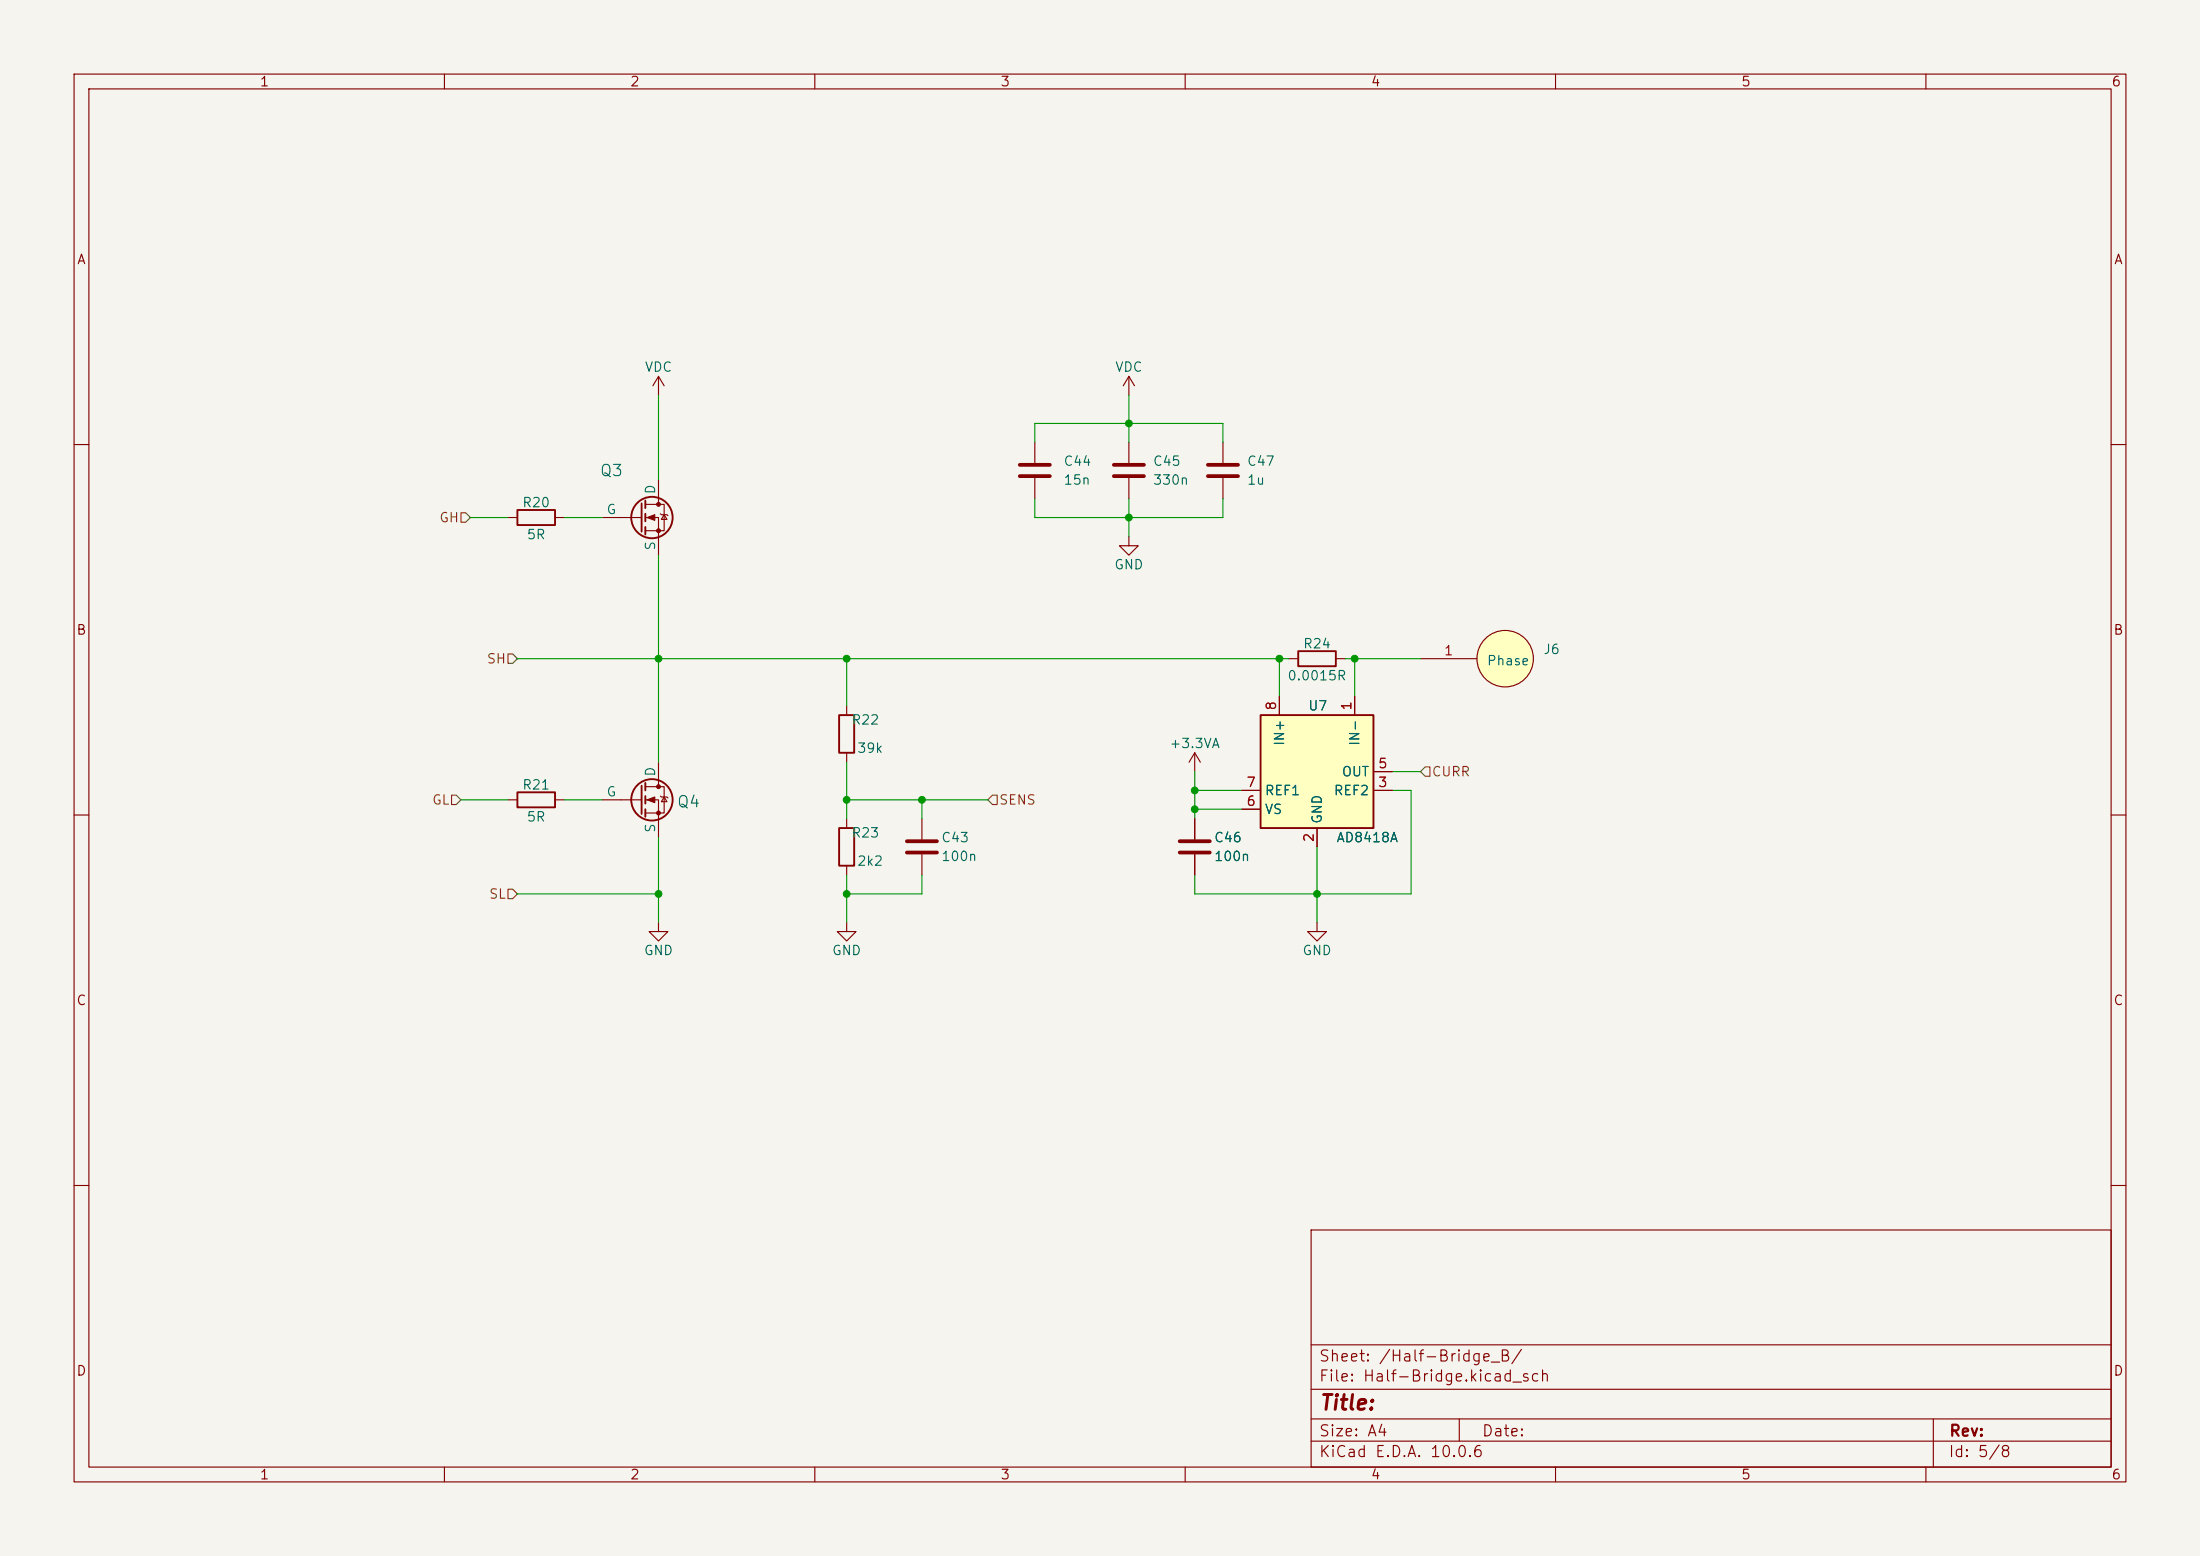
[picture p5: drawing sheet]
<svg xmlns="http://www.w3.org/2000/svg" width="297mm" height="210mm" viewBox="0 0 297 210" stroke-linecap="round" stroke-linejoin="round" font-family="sans-serif">
<path d="M0 0h297v210h-297z" fill="#f5f4ef" stroke="#f5f4ef" stroke-width=".14"/>
<g fill="none" stroke="#840000" stroke-width=".15">
<path d="M10 10h277v190h-277zM12 12h273v186h-273zM60 10v2M110 10v2M160 10v2M210 10v2M260 10v2M88.9 50.8l-.8 1.3M88.9 50.8l.8 1.3M88.9 50.8v2.5M139.7 59.7v2.8M152.4 50.8v2.5"/>
<path d="M152.4 59.7v2.8M152.4 50.8l-.8 1.3M152.4 50.8l.8 1.3M165.1 59.7v2.8M10 60h2M68.6 69.9h1.2M74.9 69.9h1.3M81.3 69.9h5.3M87.1 68.1h2.6v3.5h-2.6M87.1 69.9h1.8v5M88.9 64.8v3.3M89.2 69.3l.1 .2h.7l.2 .1"/>
<path d="M89.7 69.5l.3 .6h-.7zM139.7 64.5v2.8M152.4 72.4v1.3h1.3l-1.3 1.2-1.3-1.2h1.3M152.4 64.5v2.8M165.1 64.5v2.8M285 60h2M114.3 95.3v1.2M191.8 88.9h7.6M10 110h2M68.6 108h1.2M74.9 108h1.3M81.3 108h5.3"/>
<path d="M87.1 106.2h2.6v3.5h-2.6M87.1 108h1.8v5M88.9 102.9v3.3M89.2 107.4l.1 .2h.7l.2 .1M89.7 107.6l.3 .6h-.7zM114.3 101.6v1.3M114.3 110.5v1.3M114.3 116.8v1.3M124.5 110.5v2.8M124.5 115.3v2.8M161.3 101.6l-.8 1.3M161.3 101.6l.8 1.3"/>
<path d="M161.3 101.6v2.5M161.3 110.5v2.8M161.3 115.3v2.8M285 110h2M88.9 124.5v1.2h1.3l-1.3 1.3-1.3-1.3h1.3M114.3 124.5v1.2h1.3l-1.3 1.3-1.3-1.3h1.3M10 160h2M177 166h108v32h-108zM285 160h2M60 198v2M110 198v2M160 198v2"/>
<path d="M177 194.5h108M177 191.5h108M177 187.5h108M177 181.5h108M197 191.5v3M210 198v2M260 198v2M261 191.5v6.5"/>
<circle cx="203.2" cy="88.9" r="3.8"/>
</g>
<path d="M137.7 62.7h4M137.7 64.3h4M150.4 62.7h4M150.4 64.3h4M163.1 62.7h4M163.1 64.3h4M122.4 113.5h4.1M122.4 115.1h4.1M159.3 113.5h4M159.3 115.1h4" fill="none" stroke="#840000" stroke-width=".51"/>
<g fill="none" stroke="#840000" stroke-width=".25">
<path d="M69.8 68.8h5.1v2.1h-5.1zM86.6 67.9v3.9M87.1 67.6v1M87.1 69.3v1.1M87.1 71.1v1M113.3 96.5h2v5.1h-2zM69.8 106.9h5.1v2.1h-5.1zM86.6 106v3.9M87.1 105.7v1M87.1 107.4v1.1M87.1 109.2v1M113.3 111.8h2v5h-2z"/>
<circle cx="88" cy="69.8" r="2.79"/>
<circle cx="88" cy="107.9" r="2.79"/>
</g>
<g fill="#840000" stroke="#840000" stroke-width=".15">
<path d="M87.4 69.9l1-.4v.7z"/>
<path d="M87.4 108l1-.4v.7z"/>
<circle cx="88.9" cy="68.1" r=".25"/>
<circle cx="88.9" cy="71.6" r=".25"/>
<circle cx="88.9" cy="106.2" r=".25"/>
<circle cx="88.9" cy="109.7" r=".25"/>
</g>
<circle cx="203.2" cy="88.9" r="3.8" fill="#ffffc2" stroke="#ffffc2" stroke-width=".14"/>
<path d="M170.2 96.5h15.2v15.3h-15.2z" fill="#ffffc2"/>
<path d="M170.2 96.5h15.2v15.3h-15.2zM175.3 87.9h5v2h-5z" fill="none" stroke="#840000" stroke-width=".25"/>
<path d="M172.7 94v2.5M174 88.9h1.3M180.3 88.9h1.3M182.9 94v2.5M161.3 110.5v2.8M161.3 115.3v2.8M167.6 106.7h2.6M167.6 109.2h2.6M177.8 111.8v2.5M185.4 106.7h2.6M185.4 104.1h2.6M177.8 124.5v1.2h1.3l-1.3 1.3-1.3-1.3h1.3" fill="none" stroke="#840000" stroke-width=".15"/>
<path d="M62.2 69.2h.7l.6 .7-.6 .6h-.7zM68.6 88.3h.6l.6 .6-.6 .6h-.6zM61 107.3h.6l.6 .7-.6 .6h-.6zM134 107.3h.6v1.3h-.6l-.7-.6zM192.4 103.5h.6v1.3h-.6l-.6-.7zM68.6 120h.6l.6 .7-.6 .6h-.6z" fill="none" stroke="#725600" stroke-width=".15"/>
<g fill="none" stroke="#009600" stroke-width=".15">
<path d="M88.9 53.3v11.5M139.7 59.7v-2.5h25.4v2.5M152.4 53.3v6.4M63.5 69.9h5.1M76.2 69.9h5.1M88.9 74.9v28M139.7 67.3v2.6h25.4v-2.6M152.4 67.3v5.1M69.8 88.9h104.2M114.3 88.9v6.4M172.7 88.9v5.1M181.6 88.9h10.2"/>
<path d="M182.9 88.9v5.1M62.2 108h6.4M76.2 108h5.1M88.9 113v11.5M114.3 102.9v7.6M114.3 118.1v6.4M114.3 108h19M124.5 108v2.5M124.5 118.1v2.6h-10.2M161.3 104.1v6.4M161.3 109.2h6.3M161.3 106.7h6.3"/>
<path d="M177.8 114.3v10.2M188 106.7h2.5v14h-29.2v-2.6M188 104.1h3.8M69.8 120.7h19.1"/>
</g>
<g fill="#009600" stroke="#009600" stroke-width=".14">
<circle cx="161.3" cy="109.2" r=".46"/>
<circle cx="161.3" cy="106.7" r=".46"/>
<circle cx="152.4" cy="69.9" r=".46"/>
<circle cx="152.4" cy="57.2" r=".46"/>
<circle cx="124.5" cy="108" r=".46"/>
<circle cx="114.3" cy="88.9" r=".46"/>
<circle cx="88.9" cy="120.7" r=".46"/>
<circle cx="88.9" cy="88.9" r=".46"/>
<circle cx="114.3" cy="120.7" r=".46"/>
<circle cx="114.3" cy="108" r=".46"/>
<circle cx="172.7" cy="88.9" r=".46"/>
<circle cx="177.8" cy="120.7" r=".46"/>
<circle cx="182.9" cy="88.9" r=".46"/>
</g>
<text font-size="2" fill="#840000" x="178" y="190.8">Title:</text>
<g font-size="1.5" fill="#006464">
<text x="80.9" y="64.7">Q3</text>
<text x="91.3" y="109.4">Q4</text>
</g>
<g font-size="1.5" fill="#840000">
<text x="178" y="184.1">Sheet: /Half-Bridge_B/</text>
<text x="178" y="186.8">File: Half-Bridge.kicad_sch</text>
<text x="178" y="197">KiCad E.D.A. 10.0.6</text>
<text x="178" y="194.2">Size: A4</text>
<text x="200" y="194.2">Date:</text>
<text x="263" y="197">Id: 5/8</text>
<text x="263" y="194.2">Rev:</text>
</g>
<g font-size="1.3" fill="#840000">
<text x="35" y="12">1</text>
<text x="85" y="12">2</text>
<text x="135" y="12">3</text>
<text x="185" y="12">4</text>
<text x="235" y="12">5</text>
<text x="285" y="12">6</text>
<text x="10.3" y="36">A</text>
<text x="285.3" y="36">A</text>
<text x="10.2" y="86">B</text>
<text x="285.2" y="86">B</text>
<text x="10.2" y="136">C</text>
<text x="285.2" y="136">C</text>
<text x="10.2" y="186">D</text>
<text x="285.2" y="186">D</text>
<text x="35" y="200">1</text>
<text x="85" y="200">2</text>
<text x="135" y="200">3</text>
<text x="185" y="200">4</text>
<text x="235" y="200">5</text>
<text x="285" y="200">6</text>
</g>
<g font-size="1.3" fill="#006464">
<text x="87" y="50.5">VDC</text>
<text x="150.5" y="50.5">VDC</text>
<text x="143.5" y="63.2">C44</text>
<text x="143.5" y="65.7">15n</text>
<text x="155.6" y="63.2">C45</text>
<text x="155.6" y="65.7">330n</text>
<text x="168.3" y="63.2">C47</text>
<text x="168.3" y="65.7">1u</text>
<text x="70.4" y="68.8">R20</text>
<text x="81.8" y="69.7">G</text>
<text x="88.8" y="66.8" transform="rotate(-90 88.8 66.8)">D</text>
<text x="71" y="73.1">5R</text>
<text x="88.8" y="74.4" transform="rotate(-90 88.8 74.4)">S</text>
<text x="150.3" y="77.2">GND</text>
<text x="175.8" y="87.8">R24</text>
<text x="208.3" y="88.6">J6</text>
<text x="173.7" y="92.1">0.0015R</text>
<text x="200.6" y="90.1">Phase</text>
<text x="114.9" y="98.1">R22</text>
<text x="115.6" y="101.9">39k</text>
<text x="157.8" y="101.3">+3.3VA</text>
<text x="173.7" y="100.8" transform="rotate(-90 173.7 100.8)">IN+</text>
<text x="176.5" y="96.2">U7</text>
<text x="183.8" y="100.8" transform="rotate(-90 183.8 100.8)">IN-</text>
<text x="70.4" y="106.9">R21</text>
<text x="81.8" y="107.8">G</text>
<text x="88.8" y="104.9" transform="rotate(-90 88.8 104.9)">D</text>
<text x="170.7" y="107.6">REF1</text>
<text x="180" y="107.6">REF2</text>
<text x="181.1" y="105.1">OUT</text>
<text x="71" y="111.2">5R</text>
<text x="88.8" y="112.5" transform="rotate(-90 88.8 112.5)">S</text>
<text x="114.9" y="113.4">R23</text>
<text x="127" y="114">C43</text>
<text x="163.8" y="114">C46</text>
<text x="170.7" y="110.2">VS</text>
<text x="178.8" y="111.3" transform="rotate(-90 178.8 111.3)">GND</text>
<text x="180.3" y="114">AD8418A</text>
<text x="115.6" y="117.2">2k2</text>
<text x="127" y="116.5">100n</text>
<text x="163.8" y="116.5">100n</text>
<text x="86.8" y="129.2">GND</text>
<text x="112.2" y="129.2">GND</text>
<text x="175.7" y="129.2">GND</text>
</g>
<g font-size="1.3" fill="#725600">
<text x="59.2" y="70.8">GH</text>
<text x="65.6" y="89.9">SH</text>
<text x="193.2" y="105.1">CURR</text>
<text x="58.2" y="108.9">GL</text>
<text x="134.8" y="108.9">SENS</text>
<text x="65.9" y="121.6">SL</text>
</g>
<g font-size="1.3" fill="#a90000">
<text x="194.8" y="88.8">1</text>
<text x="172.6" y="96" transform="rotate(-90 172.6 96)">8</text>
<text x="182.7" y="96" transform="rotate(-90 182.7 96)">1</text>
<text x="168.2" y="106.5">7</text>
<text x="186" y="106.5">3</text>
<text x="186" y="104">5</text>
<text x="168.2" y="109.1">6</text>
<text x="177.7" y="113.8" transform="rotate(-90 177.7 113.8)">2</text>
</g>
</svg>
